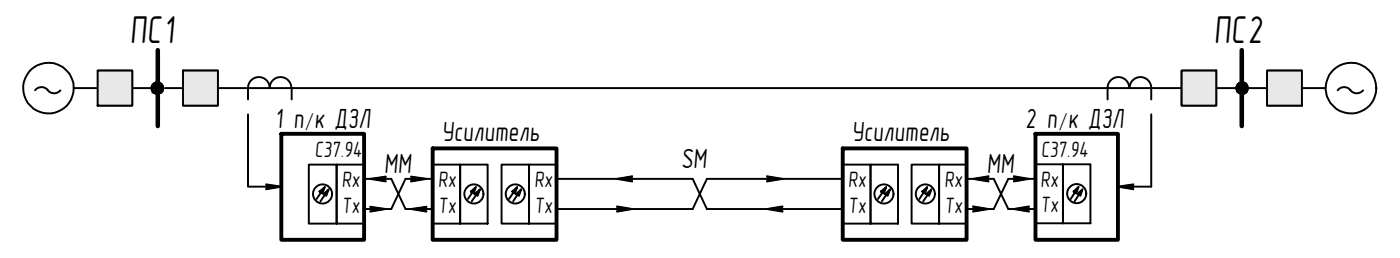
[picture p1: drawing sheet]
<svg xmlns="http://www.w3.org/2000/svg" width="183mm" height="34mm" viewBox="0 0 183 34" stroke-linecap="round" stroke-linejoin="round" font-family="sans-serif">
<!-- layer: 0 -->
<g fill="none" stroke="#000" stroke-width=".25">
<path d="M6.2 11.8a1.08 1.08 0 0 0 1.7 0M6.3 11.8a1.08 1.08 0 0 0-1.7 0M9.6 11.5a3.3 3.3 0 0 0-4.8-2.9 3.3 3.3 0 0 0-.4 5.6 3.3 3.3 0 0 0 5.2-2.1v-.6h11.1M12.8 9.2h4.5v4.6h-4.5M12.8 9.2h4.5v4.6h-4.5zM20.2 11a.69 .69 0 0 1 1.1 .3 .69 .69 0 0 1-.7 .9 .67 .67 0 0 0 .7-.8 .67 .67 0 0 0-.9-.5 .67 .67 0 0 0-.4 .9l.1 .2 .5 .2a.69 .69 0 0 1-.6-.5 .69 .69 0 0 1 .2-.7zM21.6 11.5h151.9M24 9.2h4.5v4.6h-4.5zM32.5 11.5a1.42 1.42 0 0 1 1.4-1.4 1.42 1.42 0 0 1 1.4 1.4 1.42 1.42 0 0 1 1.4-1.4 1.42 1.42 0 0 1 1.4 1.4M32.5 14.9v9.5h3.9M32.5 11.5v1.5M38.2 11.5v1.5"/>
<path d="M145 11.5a1.42 1.42 0 0 1 1.4-1.4 1.42 1.42 0 0 1 1.4 1.4M145 11.5v1.5M147.9 11.5a1.42 1.42 0 0 1 1.4-1.4 1.42 1.42 0 0 1 1.4 1.4M150.7 11.5v1.5M150.7 14.9v9.5h-3.8M154.7 9.2h4.5v4.6h-4.5zM162.1 11a.68 .68 0 0 0-.1 .8 .68 .68 0 0 0 .6 .4 .7 .7 0 0 1-.6-1 .7 .7 0 0 1 1.1-.2 .7 .7 0 0 1-.2 1.1l-.3 .1a.68 .68 0 0 0 .6-1 .68 .68 0 0 0-1.1-.2zM165.9 9.2h4.5v4.6h-4.5zM170.4 9.2h-4.5v4.6h4.5M176.8 11.8a1.08 1.08 0 0 0 1.6 0M176.8 11.8a1.08 1.08 0 0 0-1.7 0M34.8 24.1l2 .3-2 .3"/>
<path d="M40.4 21.5h3.7v7.7h-3.7zM41.8 25l.7-.5-.3 .8zM42.4 25.3l.6-.5-.3 .8zM42.5 24.5l-1.1 1.5M43 24.8l-1.1 1.5M44.1 21.5h3.6v7.7h-3.6zM47.7 23.4h3.5l1.9 3.9h3.5M48.5 27l2 .3-2 .3M50.5 23.1l-2 .3 2 .3M53.8 23.1l2 .3-2 .3M55.8 27l-2 .3 2 .3M56.6 21.5h3.6v7.7h-3.6z"/>
<path d="M56.6 23.4h-3.5l-1.9 3.9h-3.5M60.2 21.5h3.6v7.7h-3.6zM61.6 25l.7-.5-.3 .8zM62.1 25.3l.7-.5-.3 .8zM62.3 24.5l-1 1.5M62.8 24.8l-1 1.5M65.7 21.5h3.6v7.7h-3.6zM67.1 25l.6-.5-.3 .8zM67.6 25.3l.6-.5-.3 .8zM67.7 24.5l-1.1 1.5M68.2 24.8l-1 1.5M69.3 21.5h3.6v7.7h-3.6z"/>
<path d="M72.9 23.4h17.8l1.8 3.9h17.8M80.8 27l2 .3-2 .3M82.8 23l-2 .4 2 .3M100.4 23l2 .4-2 .3M102.4 27l-2 .3 2 .3M110.3 21.5h3.7v7.7h-3.7zM110.3 23.4h-17.8l-1.8 3.9h-17.8M114 21.5h3.6v7.7h-3.6zM115.3 25l.7-.5-.3 .8zM115.9 25.3l.6-.5-.3 .8zM116 24.5l-1.1 1.5M116.5 24.8l-1.1 1.5"/>
<path d="M119.3 21.5h3.6v7.7h-3.6zM120.7 25l.7-.5-.3 .8zM121.2 25.3l.7-.5-.3 .8zM121.4 24.5l-1 1.5M121.9 24.8l-1 1.5M122.9 21.5h3.6v7.7h-3.6zM126.5 23.4h3.6l1.9 3.9h3.5M127.4 27l2 .3-2 .3M129.4 23l-2 .4 2 .3M132.7 23l2 .4-2 .3M134.7 27l-2 .3 2 .3M135.5 21.5h3.6v7.7h-3.6z"/>
<path d="M135.5 23.4h-3.5l-1.9 3.9h-3.6M139.1 21.5h3.6v7.7h-3.6zM140.5 25l.7-.6-.3 .9zM141.1 25.3l.6-.5-.3 .8zM141.2 24.4l-1 1.6M141.7 24.8l-1 1.5M148.4 24.1l-2.1 .3 2.1 .3"/>
<circle cx="176.9" cy="11.5" r="3.3"/>
<circle cx="42.2" cy="25.3" r="1.25"/>
<circle cx="62" cy="25.3" r="1.25"/>
<circle cx="67.5" cy="25.3" r="1.25"/>
<circle cx="115.7" cy="25.3" r="1.25"/>
<circle cx="121.1" cy="25.3" r="1.25"/>
<circle cx="140.9" cy="25.3" r="1.25"/>
</g>
<g fill="#000" stroke="#000" stroke-width=".13">
<path d="M20.3 12.3h.6zM20.4 10.7h.3zM162.3 12.3h.6zM162.5 10.7h.3zM41.8 25l.7-.5-.3 .8zM42.4 25.3l.6-.5-.3 .8zM61.6 25l.7-.5-.3 .8zM62.1 25.3l.7-.5-.3 .8zM67.1 25l.6-.5-.3 .8zM67.6 25.3l.6-.5-.3 .8zM115.3 25l.7-.5-.3 .8zM115.9 25.3l.6-.5-.3 .8z"/>
<path d="M120.7 25l.7-.5-.3 .8zM121.2 25.3l.7-.5-.3 .8zM140.5 25l.7-.6-.3 .9zM141.1 25.3l.6-.5-.3 .8z"/>
<path d="M20.3 12.3h.4zM20.4 12.3h.3z"/>
<path d="M20.4 10.7h.5zM20.3 10.7h.6z"/>
<path d="M20.3 10.7l.7 .1zM20.2 10.8l.1-.1 .7 .1z"/>
<path d="M20.2 10.8l.9 .1-.1-.1zM20.1 10.9l.1-.1 .9 .1z"/>
<path d="M20.2 12.2l.7 .1 .1-.1zM20.2 12.2l.7 .1h-.6z"/>
<path d="M20.1 10.9l1.1 .1-.1-.1zM20.1 10.9l1.1 .1h-1.3z"/>
<path d="M20.1 12.1l.9 .1 .1-.1zM20.1 12.1l.9 .1h-.8z"/>
<path d="M19.9 11l1.4 .2-.1-.2zM19.9 11l1.4 .2h-1.4z"/>
<path d="M19.9 12l1.2 .1 .1-.1zM19.9 12l1.2 .1h-1z"/>
<path d="M19.9 11.2l1.5 .1-.1-.1zM19.9 11.2l1.5 .1h-1.6z"/>
<path d="M19.9 11.9l1.3 .1 .1-.1zM19.9 11.9l1.3 .1h-1.3z"/>
<path d="M19.8 11.3l1.6 .1v-.1zM19.8 11.3l1.6 .1h-1.6z"/>
<path d="M19.8 11.4l1.6 .2v-.2zM19.8 11.4l1.6 .2h-1.6z"/>
<path d="M19.8 11.6l1.6 .1v-.1zM19.8 11.6l1.6 .1h-1.6z"/>
<path d="M19.8 11.7l1.5 .2 .1-.2zM19.8 11.7l1.5 .2h-1.4z"/>
<path d="M162.3 12.3h.5zM162.5 12.3h.3z"/>
<path d="M162.5 10.7h.4zM162.3 10.7h.6z"/>
<path d="M162.3 10.7l.7 .1-.1-.1zM162.2 10.8l.1-.1 .7 .1z"/>
<path d="M162.2 10.8l.9 .1-.1-.1zM162 10.9l.2-.1 .9 .1z"/>
<path d="M162.2 12.2l.7 .1 .1-.1zM162.2 12.2l.7 .1h-.6z"/>
<path d="M162 10.9l1.2 .1-.1-.1zM162 10.9l1.2 .1h-1.2z"/>
<path d="M162 12.1l1 .1 .1-.1zM162 12.1l1 .1h-.8z"/>
<path d="M162 11l1.3 .2-.1-.2zM162 11l1.3 .2h-1.4z"/>
<path d="M162 12l1.1 .1 .1-.1zM162 12l1.1 .1h-1.1z"/>
<path d="M161.9 11.2l1.5 .1-.1-.1zM161.9 11.2l1.5 .1h-1.6z"/>
<path d="M161.9 11.9l1.3 .1 .1-.1zM161.9 11.9l1.3 .1h-1.2z"/>
<path d="M161.8 11.3l1.6 .1v-.1zM161.8 11.3l1.6 .1h-1.6z"/>
<path d="M161.8 11.7l1.5 .2 .1-.2zM161.8 11.7l1.5 .2h-1.4z"/>
<path d="M161.8 11.4l1.6 .2v-.2zM161.8 11.4l1.6 .2h-1.6z"/>
<path d="M161.8 11.6l1.6 .1v-.1zM161.8 11.6l1.6 .1h-1.6z"/>
<path d="M34.8 24.1l2 .3h-2zM34.8 24.4v.3l2-.3z"/>
<path d="M48.5 27l2 .3h-2zM48.5 27.3v.3l2-.3z"/>
<path d="M48.5 23.4l2-.3v.3zM48.5 23.4l2 .3v-.3z"/>
<path d="M53.8 23.1l2 .3h-2zM53.8 23.4v.3l2-.3z"/>
<path d="M53.8 27.3l2-.3v.3zM53.8 27.3l2 .3v-.3z"/>
<path d="M80.8 27l2 .3h-2zM80.8 27.3v.3l2-.3z"/>
<path d="M80.8 23.4l2-.4v.4zM80.8 23.4l2 .3v-.3z"/>
<path d="M100.4 23l2 .4h-2zM100.4 23.4v.3l2-.3z"/>
<path d="M100.4 27.3l2-.3v.3zM100.4 27.3l2 .3v-.3z"/>
<path d="M127.4 27l2 .3h-2zM127.4 27.3v.3l2-.3z"/>
<path d="M127.4 23.4l2-.4v.4zM127.4 23.4l2 .3v-.3z"/>
<path d="M132.7 23l2 .4h-2zM132.7 23.4v.3l2-.3z"/>
<path d="M132.7 27.3l2-.3v.3zM132.7 27.3l2 .3v-.3z"/>
<path d="M146.3 24.4l2.1-.3v.3zM146.3 24.4l2.1 .3v-.3z"/>
</g>
<g fill="#e7e8e9" stroke="#e7e8e9" stroke-width=".13">
<path d="M24 9.2l4.5 4.6v-4.6zM24 9.2l4.5 4.6h-4.5z"/>
<path d="M12.8 9.2l4.5 4.6v-4.6zM12.8 9.2l4.5 4.6h-4.5z"/>
<path d="M154.7 9.2l4.5 4.6v-4.6zM154.7 9.2l4.5 4.6h-4.5z"/>
<path d="M165.9 9.2l4.5 4.6v-4.6zM165.9 9.2l4.5 4.6h-4.5z"/>
</g>
<path d="M20.7 6.6v9.9M162.6 6.6v9.9" fill="none" stroke="#000" stroke-width=".59"/>
<path d="M36.8 17.5h10.9v13.8h-10.9zM56.6 19.4h16.3v11.9h-16.3zM110.3 19.4h16.2v11.9h-16.2zM135.5 17.5h10.8v13.8h-10.8z" fill="none" stroke="#000" stroke-width=".51"/>
<g font-size="5.1">
<text x="17" y="5.6">ПС1</text>
<text x="158.9" y="5.6">ПС2</text>
</g>
<g font-size="3.6">
<text x="36" y="16.7">1 п к ДЗЛ</text>
<text x="134.2" y="16.7">2 п к ДЗЛ</text>
<text x="50.3" y="22.6">MM</text>
<text x="57.8" y="18.4">Усилитель</text>
<text x="89.2" y="22">SM</text>
<text x="111.5" y="18.4">Усилитель</text>
<text x="129.2" y="22.6">MM</text>
</g>
<g font-size="2.9">
<text x="41.2" y="20.5">C37.94</text>
<text x="136.3" y="20.4">C37.94</text>
<text x="44.7" y="24.5">Rx</text>
<text x="44.7" y="27.8">Tx</text>
<text x="57.4" y="24.5">Rx</text>
<text x="57.4" y="27.8">Tx</text>
<text x="70" y="24.5">Rx</text>
<text x="70" y="27.8">Tx</text>
<text x="111" y="24.5">Rx</text>
<text x="111" y="27.8">Tx</text>
<text x="123.7" y="24.5">Rx</text>
<text x="123.7" y="27.8">Tx</text>
<text x="136.2" y="24.5">Rx</text>
<text x="136.2" y="27.7">Tx</text>
</g>
<g font-size="2.2">
<text x="40" y="16.7">/</text>
<text x="138.6" y="16.7">/</text>
</g>
</svg>
